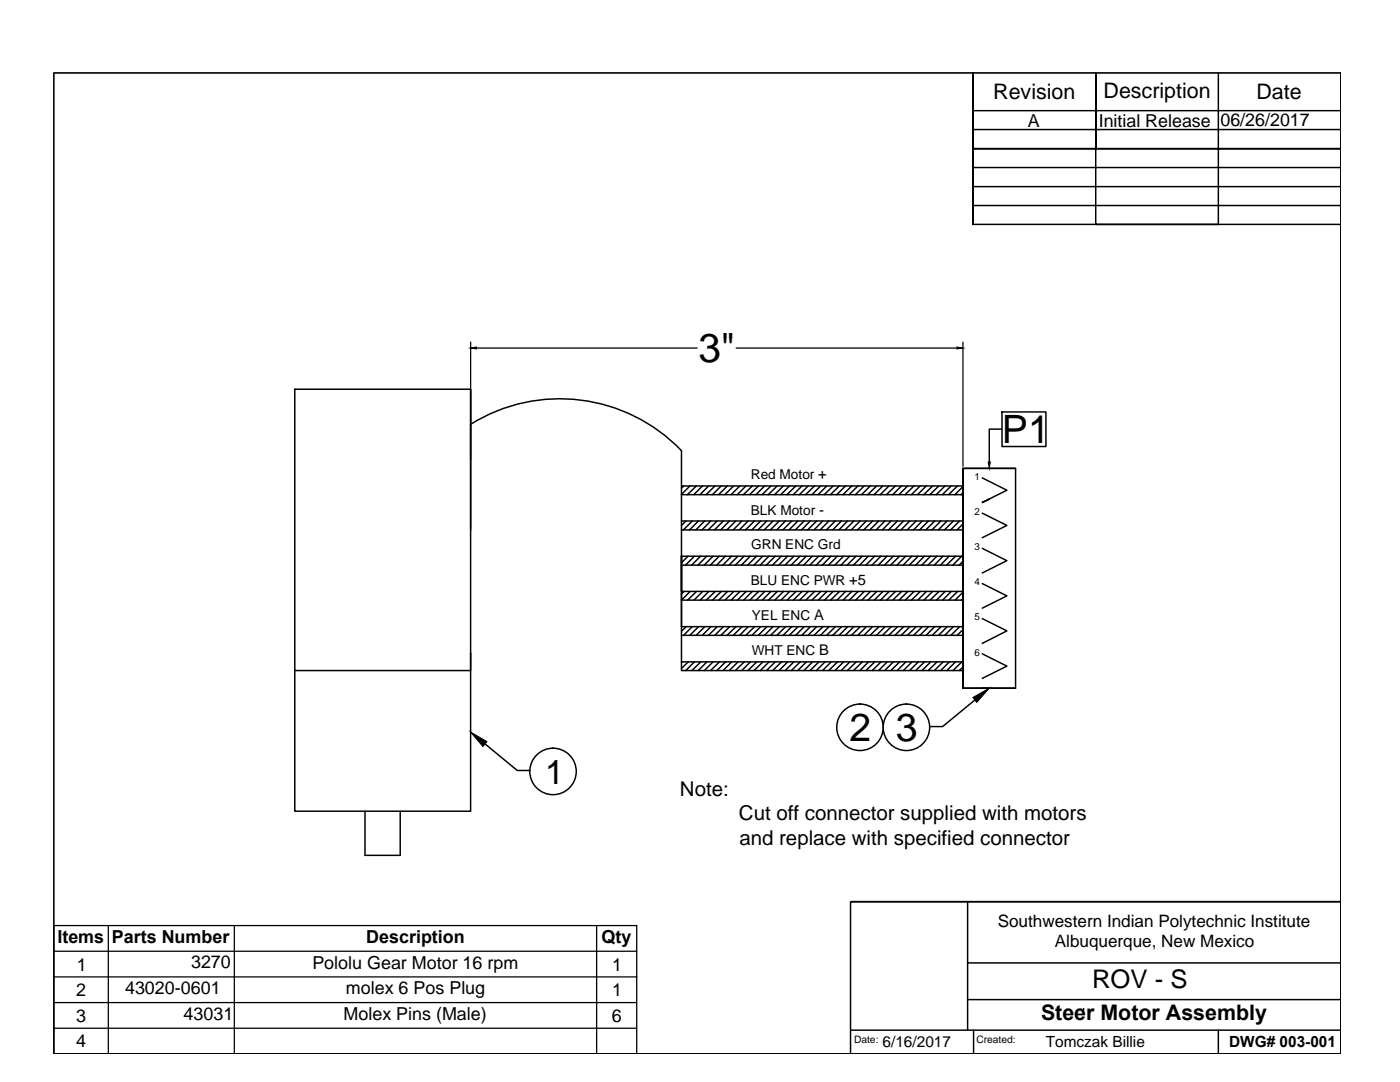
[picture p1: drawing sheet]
<svg xmlns="http://www.w3.org/2000/svg" width="279mm" height="216mm" viewBox="0 0 279 216" stroke-linecap="round" stroke-linejoin="round" font-family="sans-serif">
<!-- layer: Border A -->
<g fill="none" stroke="#000" stroke-width=".3">
<path d="M194.3 14.5v.2M243.1 14.5v30.3h-24.4v-30.2v15.1h-24.5h73.3h-48.9M194.2 25.9h73.3M267.5 22.1h-73.3v7.6v-15.2v30.3v-15.1v7.5v-3.8h73.3M267.5 37.2h-73.3v7.6h73.3M194.2 41h73.3M58.8 77.7h35.1v56.1h-35.1zM93.9 77.7v28M93.9 84.7a33.6 33.6 0 0 1 42.1 5.2M136 89.9v35.1h56.2v1.8h-56.2M136 97h56.2v1.7h-56.2l1.7-1.7M136.5 97l-.5 .4"/>
<path d="M139 97l-1.8 1.7M140.2 97l-1.7 1.7M141.4 97l-1.7 1.7M142.7 97l-1.8 1.7M143.9 97l-1.7 1.7M145.1 97l-1.7 1.7M146.4 97l-1.8 1.7M147.6 97l-1.7 1.7M148.9 97l-1.8 1.7M150.1 97l-1.7 1.7M151.4 97l-1.8 1.7M152.6 97l-1.7 1.7"/>
<path d="M153.9 97l-1.8 1.7M155.1 97l-1.8 1.7M156.3 97l-1.7 1.7M157.6 97l-1.8 1.7M158.8 97l-1.8 1.7M160 97l-1.7 1.7M161.3 97l-1.8 1.7M162.5 97l-1.7 1.7M163.8 97l-1.8 1.7M165 97l-1.7 1.7M166.3 97l-1.8 1.7M167.5 97l-1.8 1.7"/>
<path d="M168.7 97l-1.7 1.7M170 97l-1.8 1.7M171.2 97l-1.8 1.7M172.5 97l-1.8 1.7M173.7 97l-1.8 1.7M174.9 97l-1.7 1.7M176.2 97l-1.8 1.7M177.4 97l-1.7 1.7M178.7 97l-1.8 1.7M179.9 97l-1.7 1.7M181.1 97l-1.7 1.7M182.4 97l-1.8 1.7"/>
<path d="M183.6 97l-1.7 1.7M184.9 97l-1.8 1.7M186.1 97l-1.8 1.7M187.4 97l-1.8 1.7M188.6 97l-1.8 1.7M189.8 97l-1.7 1.7M191.1 97l-1.8 1.7M192.2 97.1l-1.6 1.6M192.2 98.3l-.4 .4M196 95.4l4.9 2.4-4.9 2.5 1.4-.7M200 85.6h-2.6v6.6M200 82.2h8.7v6.9h-8.7z"/>
<path d="M202.7 93.5h-10.5v43.8h10.5v-43.8h-10.5v43.8h10.5M136 111h56.2v1.8h-56.2M136 104h56.2v1.7h-56.2M136.1 111l-.1 .1M136.5 118l-.5 .5M136.9 104l-.9 .8M137.3 111l-1.3 1.3M137.7 118l-1.7 1.7h56.2v-1.7h-56.2v-7v21.1h56.2v1.7h-56.2v-1.7M138.2 104l-1.8 1.7M138.6 111l-1.8 1.8M139 118l-1.8 1.7M139.4 104l-1.8 1.7"/>
<path d="M139.8 111l-1.8 1.8M140.2 118l-1.7 1.7M140.6 104l-1.7 1.7M141 111l-1.7 1.8M141.5 118l-1.8 1.7M141.8 104l-1.7 1.7M142.3 111l-1.8 1.8M142.7 118l-1.7 1.7M143.1 104l-1.8 1.7M143.5 111l-1.7 1.8M144 118l-1.8 1.7M144.3 104l-1.7 1.7"/>
<path d="M144.8 111l-1.8 1.8M145.2 118l-1.7 1.7M145.6 104l-1.8 1.7M146 111l-1.7 1.8M146.5 118l-1.8 1.7M146.8 104l-1.7 1.7M147.3 111l-1.8 1.8M147.7 118l-1.8 1.7M148.1 104l-1.8 1.7M148.5 111l-1.7 1.8M148.9 118l-1.7 1.7M149.3 104l-1.7 1.7"/>
<path d="M149.7 111l-1.7 1.8M150.1 118l-1.7 1.7M150.6 104l-1.8 1.7M151 111l-1.8 1.8M151.4 118l-1.8 1.7M151.8 104l-1.7 1.7M152.2 111l-1.7 1.8M152.6 118l-1.7 1.7M153 104l-1.7 1.7M153.4 111l-1.7 1.8M153.9 118l-1.8 1.7M154.3 104l-1.8 1.7"/>
<path d="M154.7 111l-1.8 1.8M155.1 118l-1.7 1.7M155.5 104l-1.8 1.7M155.9 111l-1.7 1.8M156.4 118l-1.8 1.7M156.7 104l-1.7 1.7M157.2 111l-1.8 1.8M157.6 118l-1.7 1.7M158 104l-1.8 1.7M158.4 111l-1.7 1.8M158.9 118l-1.8 1.7M159.2 104l-1.7 1.7"/>
<path d="M159.7 111l-1.8 1.8M160.1 118l-1.8 1.7M160.5 104l-1.8 1.7M160.9 111l-1.7 1.8M161.3 118l-1.7 1.7M161.7 104l-1.7 1.7M162.1 111l-1.7 1.8M162.6 118l-1.8 1.7M163 104l-1.8 1.7M163.4 111l-1.8 1.8M163.8 118l-1.8 1.7M164.2 104l-1.7 1.7"/>
<path d="M164.6 111l-1.7 1.8M165 118l-1.7 1.7M165.4 104l-1.7 1.7M165.8 111l-1.7 1.8M166.3 118l-1.8 1.7M166.7 104l-1.8 1.7M167.1 111l-1.8 1.8M167.5 118l-1.7 1.7M167.9 104l-1.7 1.7M168.3 111l-1.7 1.8M168.8 118l-1.8 1.7M169.1 104l-1.7 1.7"/>
<path d="M169.6 111l-1.8 1.8M170 118l-1.7 1.7M170.4 104l-1.8 1.7M170.8 111l-1.7 1.8M171.3 118l-1.8 1.7M171.6 104l-1.7 1.7M172.1 111l-1.8 1.8M172.5 118l-1.7 1.7M172.9 104l-1.8 1.7M173.3 111l-1.7 1.8M173.7 118l-1.7 1.7M174.1 104l-1.7 1.7"/>
<path d="M174.6 111l-1.8 1.8M175 118l-1.8 1.7M175.4 104l-1.8 1.7M175.8 111l-1.8 1.8M176.2 118l-1.7 1.7M176.6 104l-1.7 1.7M177 111l-1.7 1.8M177.4 118l-1.7 1.7M177.8 104l-1.7 1.7M178.3 111l-1.8 1.8M178.7 118l-1.8 1.7M179.1 104l-1.8 1.7"/>
<path d="M179.5 111l-1.8 1.8M179.9 118l-1.7 1.7M180.3 104l-1.7 1.7M180.7 111l-1.7 1.8M181.2 118l-1.8 1.7M181.6 104l-1.8 1.7M182 111l-1.8 1.8M182.4 118l-1.7 1.7M182.8 104l-1.8 1.7M183.2 111l-1.7 1.8M183.7 118l-1.8 1.7M184.1 104l-1.8 1.7"/>
<path d="M184.5 111l-1.8 1.8M184.9 118l-1.7 1.7M185.3 104l-1.8 1.7M185.7 111l-1.7 1.8M186.1 118l-1.7 1.7M186.5 104l-1.7 1.7M187 111l-1.8 1.8M187.4 118l-1.8 1.7M187.8 104l-1.8 1.7M188.2 111l-1.7 1.8M188.6 118l-1.7 1.7M189 104l-1.7 1.7"/>
<path d="M189.4 111l-1.7 1.8M189.9 118l-1.8 1.7M190.3 104l-1.8 1.7M190.7 111l-1.8 1.8M191.1 118l-1.8 1.7M191.5 104l-1.8 1.7M191.9 111l-1.8 1.8M192.2 104.5l-1.2 1.2M192.2 112l-.8 .8M192.2 118.2l-1.6 1.5M192.2 119.4l-.4 .3M196 102.4l4.9 2.4-4.9 2.5"/>
<path d="M196 109.4l4.9 2.5-4.9 2.4M196 116.4l4.9 2.5-4.9 2.5M93.9 130.3v31.6h-35.1v-28.1M136.1 132.1l-.1 .1M136.9 125l-.9 1M137.4 132.1l-1.4 1.3M138.2 125l-1.8 1.8M138.6 132.1l-1.8 1.7M139.4 125l-1.7 1.8M139.9 132.1l-1.8 1.7M140.7 125l-1.8 1.8M141.1 132.1l-1.8 1.7"/>
<path d="M141.9 125l-1.7 1.8M142.3 132.1l-1.7 1.7M143.2 125l-1.8 1.8M143.6 132.1l-1.8 1.7M144.4 125l-1.8 1.8M144.8 132.1l-1.7 1.7M145.6 125l-1.7 1.8M146 132.1l-1.7 1.7M146.9 125l-1.8 1.8M147.3 132.1l-1.8 1.7M148.1 125l-1.8 1.8M148.5 132.1l-1.7 1.7"/>
<path d="M149.3 125l-1.7 1.8M149.8 132.1l-1.8 1.7M150.6 125l-1.8 1.8M151 132.1l-1.7 1.7M151.8 125l-1.7 1.8M152.3 132.1l-1.8 1.7M153.1 125l-1.8 1.8M153.5 132.1l-1.7 1.7M154.3 125l-1.7 1.8M154.7 132.1l-1.7 1.7M155.6 125l-1.8 1.8M156 132.1l-1.8 1.7"/>
<path d="M156.8 125l-1.7 1.8M157.2 132.1l-1.7 1.7M158 125l-1.7 1.8M158.4 132.1l-1.7 1.7M159.3 125l-1.8 1.8M159.7 132.1l-1.8 1.7M160.5 125l-1.7 1.8M160.9 132.1l-1.7 1.7M161.7 125l-1.7 1.8M162.2 132.1l-1.8 1.7M163 125l-1.8 1.8M163.4 132.1l-1.7 1.7"/>
<path d="M164.2 125l-1.7 1.8M164.7 132.1l-1.8 1.7M165.5 125l-1.8 1.8M165.9 132.1l-1.7 1.7M166.7 125l-1.7 1.8M167.2 132.1l-1.8 1.7M168 125l-1.8 1.8M168.4 132.1l-1.8 1.7M169.2 125l-1.7 1.8M169.6 132.1l-1.7 1.7M170.4 125l-1.7 1.8M170.9 132.1l-1.8 1.7"/>
<path d="M171.7 125l-1.8 1.8M172.1 132.1l-1.8 1.7M172.9 125l-1.7 1.8M173.3 132.1l-1.7 1.7M174.1 125l-1.7 1.8M174.6 132.1l-1.8 1.7M175.4 125l-1.8 1.8M175.8 132.1l-1.7 1.7M176.6 125l-1.7 1.8M177.1 132.1l-1.8 1.7M177.9 125l-1.8 1.8M178.3 132.1l-1.7 1.7"/>
<path d="M179.1 125l-1.7 1.8M179.6 132.1l-1.8 1.7M180.4 125l-1.8 1.8M180.8 132.1l-1.7 1.7M181.6 125l-1.7 1.8M182 132.1l-1.7 1.7M182.9 125l-1.8 1.8M183.3 132.1l-1.8 1.7M184.1 125l-1.8 1.8M184.5 132.1l-1.8 1.7M185.3 125l-1.7 1.8M185.7 132.1l-1.7 1.7"/>
<path d="M186.5 125l-1.7 1.8M187 132.1l-1.8 1.7M187.8 125l-1.8 1.8M188.2 132.1l-1.7 1.7M189 125l-1.7 1.8M189.5 132.1l-1.8 1.7M190.3 125l-1.8 1.8M190.7 132.1l-1.7 1.7M191.5 125l-1.7 1.8M192 132.1l-1.8 1.7M192.2 125.6l-1.2 1.2M192.2 133.1l-.7 .7"/>
<path d="M194.5 139.7l-6.4 5.3h-2.5M196 123.4l4.9 2.5-4.9 2.5M196 130.5l4.9 2.4-4.9 2.5M96.8 148.4l6.4 5.3h2.5M72.8 161.9v8.8h7.1v-8.8M169.9 179.9h97.7M193.1 179.9v25.7M267.6 179.9h-97.9v30.3M193.1 192.1h74.5v7.4h-74.5M267.6 199.5v6.1h-73.3M169.9 205.6h24.4v4.6M216.3 201.5h.1"/>
<path d="M243.1 205.6v4.6"/>
<circle cx="110.4" cy="153.9" r="4.6"/>
<circle cx="171.6" cy="145.1" r="4.6"/>
<circle cx="180.9" cy="145.1" r="4.6"/>
</g>
<path d="M197.2 92.2h.4l-.2 1.3zM194.2 139.2l3.2-1.9-2.5 2.9zM93.9 146.1l3.3 1.9-.8 1z" fill="#000" stroke="#000" stroke-width=".2"/>
<!-- layer: 0 -->
<g fill="none" stroke="#000" stroke-width=".25">
<path d="M10.7 14.5h256.9v195.8h-256.9zM93.9 68.3v16M95.1 69.5h44M146.9 69.5h44.1M192.2 68.3v24.7M10.7 184.7h116.4v25.6h-116.4zM10.7 189.8h116.4M10.7 194.9h116.4M21.6 184.7v25.6M46.8 184.7v25.6M119.1 184.7v25.6M10.7 200.1h116.4"/>
<path d="M10.7 205.2h116.4"/>
</g>
<path d="M93.9 69.5l1.2-.3v.4zM191 69.2l1.2 .3-1.2 .1z" fill="#000" stroke="#000" stroke-width=".2"/>
<path d="M10.7 14.5h256.9v195.8h-256.9z" fill="none" stroke="#000" stroke-width=".2"/>
<text font-size="8.1" x="139.4" y="72.3">3&quot;</text>
<g font-size="7.8">
<text x="200" y="88.5">P1</text>
<text x="169.5" y="147.9">2</text>
<text x="178.8" y="147.9">3</text>
</g>
<text font-size="6.8" x="108.8" y="156.4">1</text>
<text font-size="5.1" x="218" y="197.2">ROV - S</text>
<g font-size="4.3">
<text x="198.2" y="19.8">Revision</text>
<text x="220.2" y="19.5">Description</text>
<text x="250.8" y="19.8">Date</text>
<text x="207.8" y="203.6">Steer Motor Assembly</text>
</g>
<g font-size="4.1">
<text x="135.7" y="158.8">Note:</text>
<text x="147.5" y="163.7">Cut off connector supplied with motors</text>
<text x="147.6" y="168.6">and replace with specified connector</text>
</g>
<g font-size="3.6">
<text x="205.1" y="25.3">A</text>
<text x="219.3" y="25.3">Initial Release</text>
<text x="243.6" y="25.2">06/26/2017</text>
<text x="11.5" y="188.1">Items</text>
<text x="22.3" y="188.1">Parts Number</text>
<text x="73.1" y="188.1">Description</text>
<text x="120" y="188.2">Qty</text>
<text x="15.3" y="193.7">1</text>
<text x="38.1" y="193.2">3270</text>
<text x="62.3" y="193.3">Pololu Gear Motor 16 rpm</text>
<text x="122.2" y="193.7">1</text>
<text x="15.2" y="203.9">3</text>
<text x="15.2" y="198.8">2</text>
<text x="25" y="198.4">43020-0601</text>
<text x="36.6" y="203.5">43031</text>
<text x="68.6" y="203.5">Molex Pins (Male)</text>
<text x="69" y="198.4">molex 6 Pos Plug</text>
<text x="122.1" y="203.9">6</text>
<text x="122.2" y="198.8">1</text>
<text x="15.2" y="209">4</text>
</g>
<g font-size="3.4">
<text x="199.1" y="184.9">Southwestern Indian Polytechnic Institute</text>
<text x="210.5" y="189">Albuquerque, New Mexico</text>
</g>
<g font-size="3.1">
<text x="176.1" y="208.9">6/16/2017</text>
<text x="208.7" y="208.9">Tomczak Billie</text>
<text x="245.3" y="208.9">DWG# 003-001</text>
</g>
<g font-size="2.7">
<text x="149.8" y="95.7">Red Motor +</text>
<text x="149.8" y="102.7">BLK Motor -</text>
<text x="149.9" y="109.6">GRN ENC Grd</text>
<text x="149.8" y="116.7">BLU ENC PWR +5</text>
<text x="150.1" y="123.7">YEL ENC A</text>
<text x="150" y="130.8">WHT ENC B</text>
</g>
<g font-size="2">
<text x="194.5" y="95.7">1</text>
<text x="194.5" y="102.7">2</text>
<text x="194.5" y="109.8">3</text>
<text x="194.5" y="116.8">4</text>
<text x="194.5" y="123.8">5</text>
<text x="194.5" y="130.8">6</text>
<text x="170.4" y="208.1">Date:</text>
<text x="194.9" y="208.2">Created:</text>
</g>
</svg>
